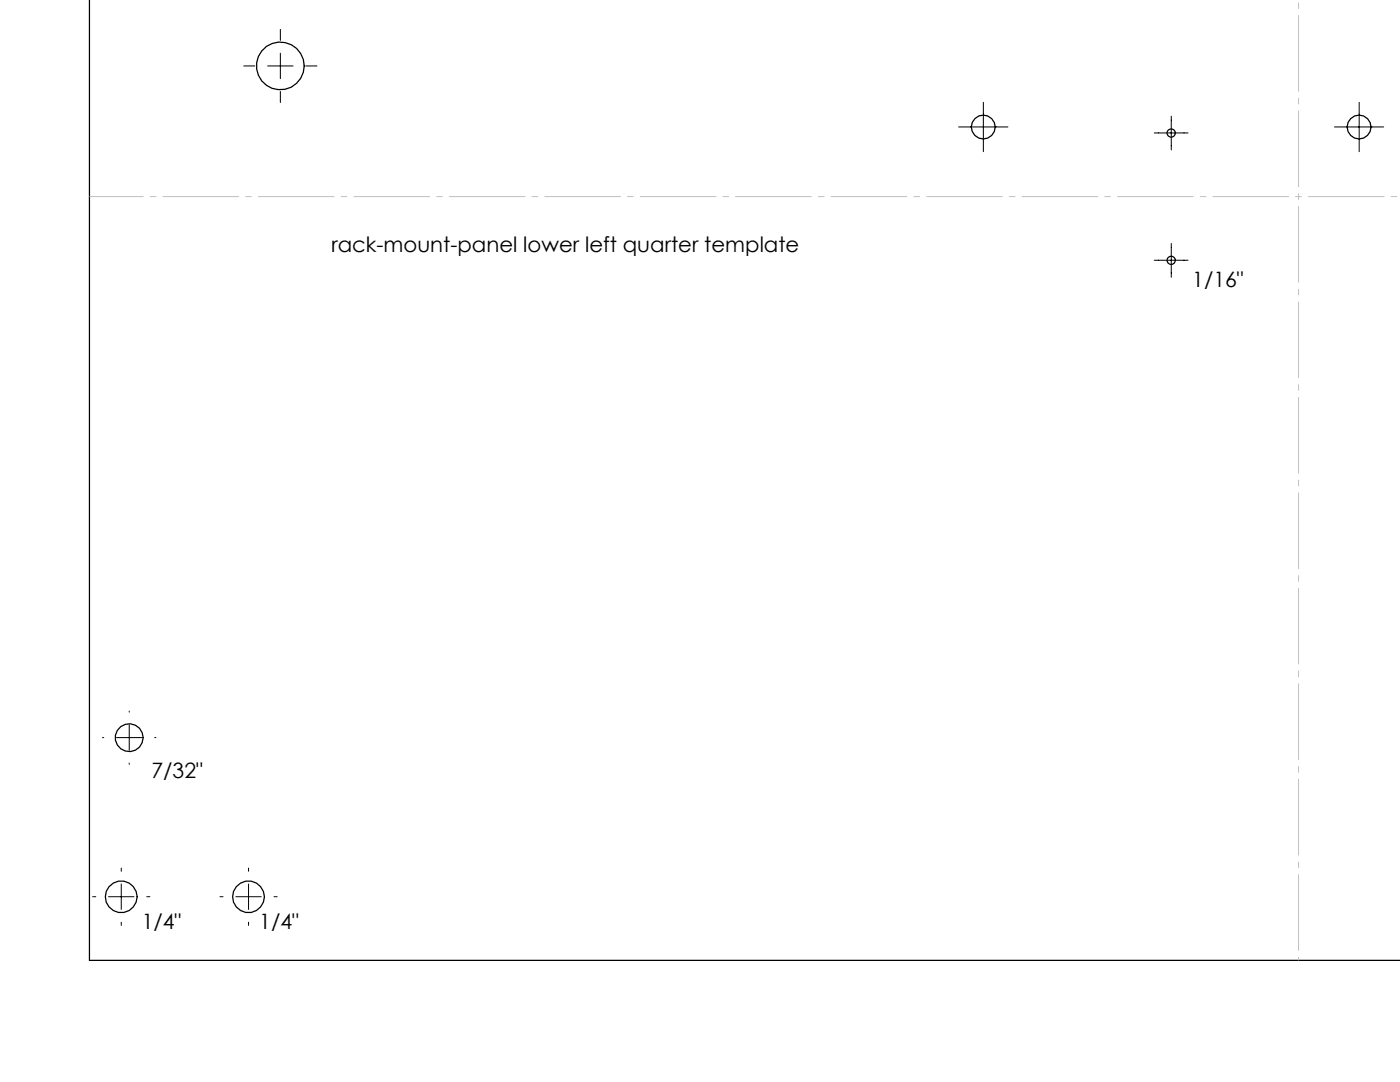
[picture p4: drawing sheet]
<svg xmlns="http://www.w3.org/2000/svg" width="279mm" height="216mm" viewBox="0 0 279 216" stroke-linecap="round" stroke-linejoin="round" font-family="sans-serif">
<g fill="none" stroke="#000" stroke-width=".25">
<path d="M17.9 0v191.6h261.5"/>
<circle cx="56" cy="13.2" r="4.8"/>
<circle cx="196.2" cy="25.3" r="2.38"/>
<circle cx="233.7" cy="26.6" r=".82"/>
<circle cx="271.2" cy="25.3" r="2.38"/>
<circle cx="233.7" cy="52" r=".82"/>
<circle cx="25.8" cy="147.2" r="2.78"/>
<circle cx="24.2" cy="178.9" r="3.2"/>
<circle cx="49.6" cy="178.9" r="3.2"/>
</g>
<path d="M259.2 -.1v191.7" fill="none" stroke="#c0c0c0" stroke-width=".2" stroke-dasharray="15.2 1.3 1.3 1.3" stroke-dashoffset="-1.9" stroke-linecap="butt"/>
<path d="M17.9 39.2h261.5" fill="none" stroke="#c0c0c0" stroke-width=".2" stroke-dasharray="15.2 1.3 1.3 1.3" stroke-dashoffset="4.4" stroke-linecap="butt"/>
<g fill="none" stroke="#000" stroke-width=".2">
<path d="M48.6 13.2h2.3M53.4 13.2h5.1M56 5.9v2.2M56 10.6v5.1M56 18.2v2.3M61 13.2h2.3M191.3 25.3h9.9M196.3 20.4v9.9M230.4 26.5h6.7M233.8 23.2v6.7M266.3 25.3h9.9M271.3 20.4v9.9"/>
<path d="M230.4 51.9h6.7M233.8 48.6v6.7M20.5 147.2h.2M23.2 147.2h5.1M25.8 141.9v.2M25.8 144.6v5.1M25.8 152.3v.2M30.9 147.2h.2M18.5 178.9h.6M21.7 178.9h5M24.2 173.2v.6M24.2 176.4v5.1"/>
<path d="M29.3 178.9h.6M43.9 178.9h.6M47.1 178.9h5M49.6 173.2v.6M49.6 176.4v5.1M54.7 178.9h.6M24.2 184v.6M49.6 184v.6"/>
</g>
<g font-size="4.2">
<text x="66.1" y="50.3">rack-mount-panel lower left quarter template</text>
<text x="238" y="57.2">1/16&quot;</text>
<text x="30.2" y="155.3">7/32&quot;</text>
<text x="28.3" y="185.4">1/4&quot;</text>
<text x="51.8" y="185.4">1/4&quot;</text>
</g>
</svg>
